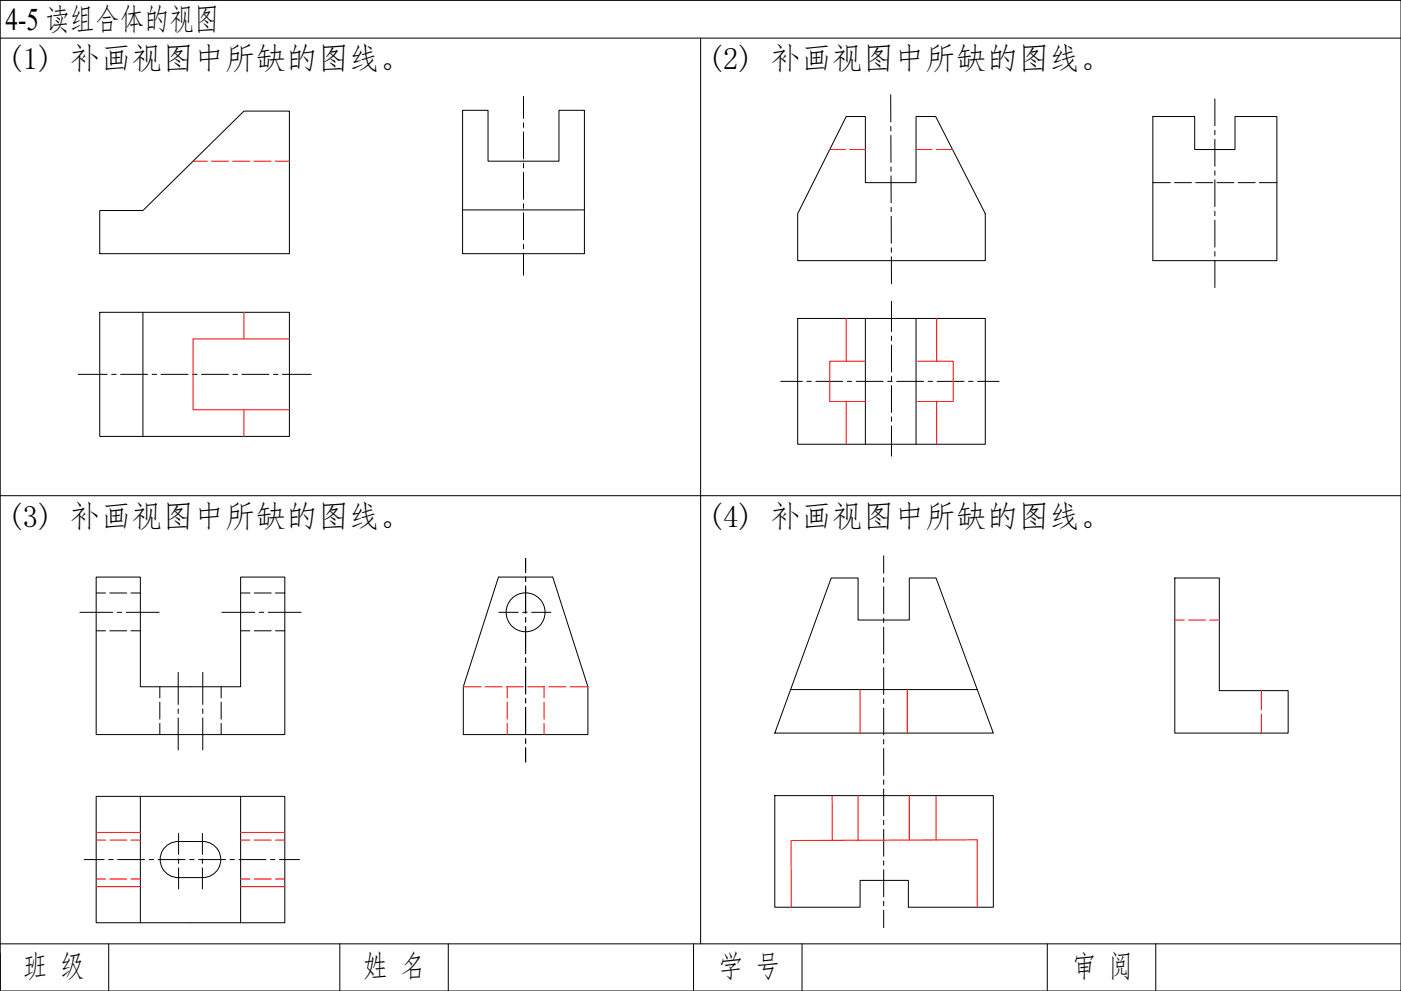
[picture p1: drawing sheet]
<svg xmlns="http://www.w3.org/2000/svg" width="594mm" height="420mm" viewBox="0 0 594 420" stroke-linecap="round" stroke-linejoin="round" font-family="sans-serif">
<!-- layer: 0 -->
<g fill="none" stroke="#000" stroke-width=".42">
<path d="M.1 .2h594v420h-594zM.1 16.2h594M297.1 16.2v384M.1 210.2h594M.1 404.2v16M.1 400.2h594M46.1 400.2v20M144.1 400.2v20M190.1 400.2v20M294.1 400.2v20M340.1 400.2v20M444.1 400.2v20"/>
<path d="M490.1 400.2v20"/>
</g>
<g fill="none" stroke="#000" stroke-width=".42">
<path d="M196.2 46.8h10.8v21.5h30v-21.5h10.8v60.8h-51.6zM358.8 49.4h8.1v28h21.5v-28h8.4l21 41.2v19.9h-79.6v-19.9zM488.8 49.4h17.8v14h17.1v-14h17.7v61.1h-52.6zM42.3 89.3h18.3l42.8-42.2h19.3v60.5h-80.4zM196.2 89h51.6M42.3 132.4h80.4v52.6h-80.4zM60.6 132.4v52.6M338.2 135h79.6v53.4h-79.6zM366.9 135v53.4M388.4 135v53.4M40.8 244.7h18.7v46.5h42.5v-46.5h18.8v66.7h-80zM211.4 244.7h23l14.9 46.5v20.2h-52.8v-20.2z"/>
<path d="M352.4 245.1h11.5v17.8h21.7v-17.8h11.3l24.3 65.7h-92.7zM498.2 245.1h18.8v47.7h29.2v18h-48zM335.3 292.4h79.1M40.8 337.6h80v53.6h-80zM59.5 337.6v53.6M102 337.6v53.6M328.5 337.3h92.7v47.3h-36v-11.3h-20.5v11.3h-36.2zM85.8 356.8a7.6 7.6 0 0 1 7.8 7.6 7.6 7.6 0 0 1-7.8 7.7M85.8 356.8h-10.1a7.6 7.6 0 0 0-7.8 7.6 7.6 7.6 0 0 0 7.8 7.7h10.1"/>
<circle cx="222.9" cy="259.6" r="8.3"/>
</g>
<g fill="none" stroke="#000" stroke-width=".42">
<path d="M222 40.9v9.3M222 52.1v1.9M222 55.9v11.5M377.7 40.2v11.5M377.7 53.6l.1 1.9M377.8 57.4v11.5M515.1 42v11.4M515.1 55.3v1.9M515.1 59.1v11.4M222 69.3v1.9M222 73.1v11.4M377.8 70.8v1.9"/>
<path d="M377.8 74.6l.1 11.4M515.1 72.4v1.9M515.1 76.2v11.4M222 86.4v1.9M222 90.2v11.4M377.9 87.9v1.9M377.9 91.7v11.4M515.1 89.5v2M515.1 93.4v11.4M222 103.5v2M222 107.4v9.3M378 105v1.9"/>
<path d="M378 108.8v11.6M515.1 106.7v1.9M515.1 110.5v11.4M378 127.8v12.8M33.2 158.7h12.2M47.4 158.7h1.9M51.2 158.7h11.4M64.5 158.7h1.9M68.3 158.7h11.4M81.6 158.7h1.9M85.5 158.7h11.4M98.8 158.7h1.9"/>
<path d="M102.6 158.7h11.4M115.9 158.7h1.9M119.7 158.7h12.3M378 142.5v1.9M378 146.3v11.4M378 159.6v1.9M331.1 161.7h9.1M342.1 161.7h1.9M345.9 161.7h11.5M359.3 161.7h1.9M363.1 161.7h11.4M376.4 161.7h1.9"/>
<path d="M378 163.4v11.5M378 176.8v1.9M380.2 161.7h11.5M393.6 161.7h1.9M397.4 161.7h11.4M410.7 161.7h1.9M414.5 161.7h9.1M378 180.6v12.8M222.9 236.7v6.1M374.7 235.6v7.4M33.9 259.6h13.9M49.7 259.6h1.9"/>
<path d="M53.5 259.6h14M94.1 259.6h13.9M109.9 259.6h1.9M113.7 259.6h14M211.6 259.6h8.1M221.6 259.6h1.9M222.9 244.7v1.9M222.9 248.5v11.4M225.4 259.6h8.2M374.7 244.9v1.9M374.7 248.7v11.5M222.9 261.8v1.9"/>
<path d="M222.9 265.6v11.5M222.9 279v1.9M374.7 262.1v1.9M374.7 265.9v11.4M374.7 279.2v1.9M75.6 285.1v13.6M86 285.1v13.6M222.9 282.8v11.4M222.9 296.1v1.9M222.9 299.9v11.5M374.7 283v11.5M374.7 296.4v1.9"/>
<path d="M75.6 300.6v1.9M75.6 304.4v13.5M86 300.6v1.9M86 304.4v13.5M222.9 313.3v1.9M222.9 317.1v6M374.7 300.2v11.4M374.7 313.5v1.9M374.7 317.3v11.5M374.7 330.7v1.9M374.7 334.5v11.4M75.7 353.3v8.9"/>
<path d="M85.8 353.3v8.9M374.7 347.8v1.9M374.7 351.6v11.4M35.7 364.4h8.5M46.1 364.4h1.9M49.9 364.4h11.4M63.2 364.4h1.9M67 364.4h11.5M75.7 364.2v1.9M75.7 368v8.9M80.4 364.4h1.9M84.2 364.4h11.4"/>
<path d="M85.8 364.2v1.9M85.8 368v8.9M97.5 364.4h1.9M101.3 364.4h11.5M114.7 364.4h1.9M118.5 364.4h8.5M374.7 364.9v2M374.7 368.8v11.4M374.7 382.1v1.9M374.7 385.9v7.4"/>
</g>
<g fill="none" stroke="#000" stroke-width=".42">
<path d="M488.8 77.4h7.4M498 77.4h7.2M507 77.4h7.2M516 77.4h7.2M525 77.4h7.2M534 77.4h7.4M40.8 251.4h3.9M46.5 251.4h7.2M55.5 251.4h4M102 251.4h4M107.8 251.4h7.2M116.8 251.4h4"/>
<path d="M40.8 267.4h3.9M46.5 267.4h7.2M55.5 267.4h4M102 267.4h4M107.8 267.4h7.2M116.8 267.4h4M67.8 291.2v4.7M67.8 297.7v7.2M93.8 291.2v4.7M93.8 297.7v7.2M67.8 306.7v4.7M93.8 306.7v4.7"/>
</g>
<g fill="none" stroke="#f00" stroke-width=".42">
<path d="M81.9 68.3h6M89.7 68.3h7.2M98.7 68.3h7.2M107.7 68.3h7.2M116.7 68.3h6M351.8 63.4h6.7M360.3 63.4h6.6M388.4 63.4h6.9M397.1 63.4h6.8M498.2 262.9h4M504 262.9h7.2M513 262.9h4"/>
<path d="M196.5 291.2h7.5M205.8 291.2h7.2M214.8 291.2h7.2M215.1 291.2v4.7M215.1 297.7v7.2M223.8 291.2h7.2M230.7 291.2v4.7M230.7 297.7v7.2M232.8 291.2h7.2M241.8 291.2h7.5M534.9 292.8v8.1M215.1 306.7v4.7"/>
<path d="M230.7 306.7v4.7M534.9 302.7v8.1M40.8 356.2h3.9M46.5 356.2h7.2M55.5 356.2h4M102 356.2h4M107.8 356.2h7.2M116.8 356.2h4M40.8 372.7h3.9M46.5 372.7h7.2M55.5 372.7h4M102 372.7h4"/>
<path d="M107.8 372.7h7.2M116.8 372.7h4"/>
</g>
<g fill="none" stroke="#f00" stroke-width=".42">
<path d="M103.4 132.4v11.3M358.8 135v18.1M397.2 135v18.1M122.7 143.7h-40.8v30.1h40.8M366.9 153.1h-15.1v17.1h15.1M389.1 153.1h15.1v17.1h-15.1M103.4 173.8v11.2M358.8 170.2v18.2M397.2 170.2v18.2M364.7 292.4v18.4M384.7 292.4v18.4M352.9 337.4v18.9"/>
<path d="M363.9 337.3v19M385.6 337.3v18.8M396.9 337.3v18.9M40.8 352.9h18.7M102 352.9h18.8M414.4 356.1l-79 .2 .1 28.5M414.4 356.2v28.4M40.8 375.9h18.7M102 375.9h18.8"/>
</g>
<text font-size="13.3" x="2.4" y="12.9">4-5 读组合体的视图</text>
<g font-size="13.2">
<text x="3.1" y="29.3">(1) 补画视图中所缺的图线。</text>
<text x="300.1" y="29.3">(2) 补画视图中所缺的图线。</text>
<text x="3.1" y="223.3">(3) 补画视图中所缺的图线。</text>
<text x="300.1" y="223.3">(4) 补画视图中所缺的图线。</text>
<text x="9.7" y="414.3">班 级</text>
<text x="154" y="414.3">姓 名</text>
<text x="304.6" y="414.3">学 号</text>
<text x="454.3" y="414.3">审 阅</text>
</g>
</svg>
